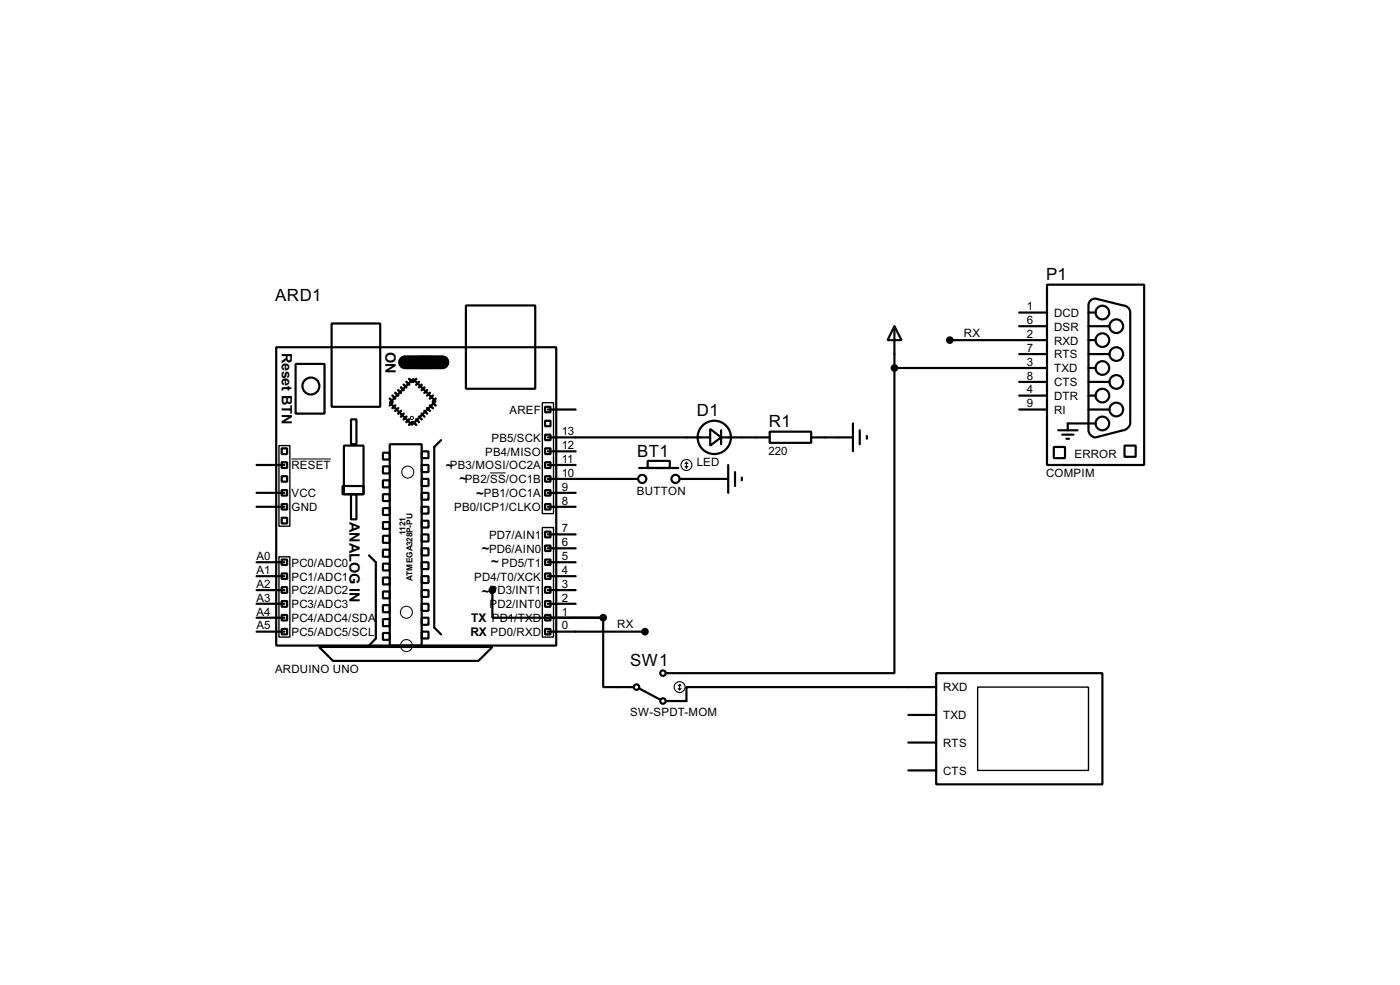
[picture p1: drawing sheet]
<svg xmlns="http://www.w3.org/2000/svg" width="256mm" height="180mm" viewBox="0 0 256 180" stroke-linecap="round" stroke-linejoin="round" font-family="sans-serif">
<g fill="none" stroke="#000" stroke-width=".4">
<path d="M60.8 59.2h8.9v15.3h-8.9zM85.4 55.9h12.7v15.3h-12.7zM163.9 59.7l1.3 2.6h-2.6zM163.9 59.7v7.7M186.7 57.2h5.1M186.7 59.7h5.1M191.8 52.1h17.8v33h-17.8zM199.4 57.2h1.3M199.4 59.7h3.9M199.6 55.1l.7-.4h.4l5.1 1.2a1.36 1.36 0 0 1 1.3 1.3v20.3a1.58 1.58 0 0 1-1.3 1.3l-5.1 1.3a1.38 1.38 0 0 1-1.3-1.3v-22.9zM50.6 63.6h51.3v54.6h-51.3zM54.2 66.6h5.3v9.1h-5.3z"/>
<path d="M64.3 76.8h1v4.5h-1zM75.7 69.4l4.1 4.1-4.3 4.3-4.1-4.1zM76.8 65.3h2v2.1h-2zM99.9 74.5h1v1h-1zM99.9 79.6h1v1h-1zM99.9 77h1v1h-1zM100.4 75h5.1M130.1 78.5l2 1.6-2 1.5zM132.1 78.8v2.5M141 79h7.6v2.1h-7.6zM156.3 77.5v5.1M157.5 78.8v2.5"/>
<path d="M158.8 79.8v.5M163.9 67.4v55.8h-41.9M163.9 67.4h27.9M174 62.3h17.8M186.7 75h5.1M186.7 64.8h5.1M186.7 69.9h5.1M186.7 72.4h5.1M193.9 78.8h3.5M194.6 79.6h2.1M199.4 62.3h1.3M199.4 67.4h1.3"/>
<path d="M199.4 75h3.9M199.4 64.8h3.9M199.4 69.9h3.9M199.4 72.4h1.3M200.7 77.5h-5.1v1.3M47 92.8h5.1M47 90.2h5.1M47 85.1h5.1M51.6 84.6h1v1.1h-1zM51.6 89.7h1v1h-1zM51.6 94.8h1v1h-1zM51.6 92.3h1v1h-1z"/>
<path d="M51.6 87.2h1v1h-1zM51.6 82.1h1v1h-1zM62.8 89h3.8v1.5h-3.8zM63 81.6h3.6v8.9h-3.6zM64.3 90.5h1v4.6h-1zM70.2 82.9h1.2v1.2h-1.2zM70.2 85.4h1.2v1.3h-1.2zM70.2 87.9h1.2v1.3h-1.2zM70.2 90.5h1.2v1.2h-1.2zM70.2 93h1.2v1.3h-1.2zM70.2 95.6h1.2v1.2h-1.2zM70.2 98.1h1.2v1.3h-1.2z"/>
<path d="M71.4 81.3h5.9v36.9h-5.9zM77.3 82.6h1.2v1.3h-1.2zM77.3 85.1h1.2v1.3h-1.2zM77.3 87.7h1.2v1.3h-1.2zM77.3 90.2h1.2v1.3h-1.2zM77.3 92.8h1.2v1.2h-1.2zM77.3 95.3h1.2v1.3h-1.2zM77.3 97.8h1.2v1.3h-1.2zM80.8 80.6l-1.2 1.2v33.1l1.2 1.2M99.9 82.1h1v1h-1zM99.9 84.6h1v1.1h-1zM99.9 87.2h1v1h-1z"/>
<path d="M99.9 89.7h1v1h-1zM99.9 92.3h1v1h-1zM99.9 97.3h1v1.1h-1zM99.9 99.9h1v1h-1zM100.4 87.7h16.5M100.4 80.1h29.7M100.4 97.8h5.1M100.4 92.8h5.1M100.4 90.2h5.1M100.4 85.1h5.1M100.4 82.6h5.1M117.1 85.7h7.2"/>
<path d="M118.7 84.4h4v1.3h-4zM124.5 87.7h8.9M132.1 80.1h8.9M133.4 85.1v5.1M134.7 86.4v2.6M135.9 87.4v.5M148.6 80.1h7.7M193.1 81.8h2v2.1h-2zM195.4 80.3h.5M206 81.6h2.1v2h-2.1zM47 115.6h5.1M47 113.1h5.1"/>
<path d="M47 110.5h5.1M47 108h5.1M47 105.5h5.1M47 102.9h5.1M51.6 102.4h1v1h-1zM51.6 105h1v1h-1zM51.6 107.5h1v1h-1zM51.6 110h1v1.1h-1zM51.6 112.6h1v1h-1zM51.6 115.1h1v1h-1zM58.5 118.4h31.7l-2.5 2.6h-26.7zM67.6 101.7l1.3 1.2v14l-1.3 1.3"/>
<path d="M70.2 100.6h1.2v1.3h-1.2zM70.2 103.2h1.2v1.2h-1.2zM70.2 105.7h1.2v1.3h-1.2zM70.2 108.3h1.2v1.2h-1.2zM70.2 110.8h1.2v1.3h-1.2zM70.2 113.3h1.2v1.3h-1.2zM70.2 115.9h1.2v1.2h-1.2zM77.3 100.4h1.2v1.3h-1.2zM77.3 102.9h1.2v1.3h-1.2zM77.3 105.5h1.2v1.2h-1.2zM77.3 108h1.2v1.3h-1.2zM77.3 110.5h1.2v1.3h-1.2z"/>
<path d="M77.3 113.1h1.2v1.3h-1.2zM77.3 115.6h1.2v1.3h-1.2zM90.2 108v5.1h20.3M99.9 102.4h1v1h-1zM99.9 105h1v1h-1zM99.9 107.5h1v1h-1zM99.9 110h1v1.1h-1zM99.9 112.6h1v1h-1zM99.9 115.1h1v1h-1zM100.4 115.6h17.8M100.4 113.1h10.1M100.4 110.5h5.1"/>
<path d="M100.4 108h5.1M100.4 105.5h5.1M100.4 102.9h5.1M100.4 100.4h5.1M110.5 113.1v12.7h5.6M117.1 126l3.9 2.1M166.4 135.9h5.1M166.4 130.9h5.1M171.5 123.2h30.5v20.4h-30.5zM171.5 125.8h-45.7v2.5h-3.8M166.4 141h5.1"/>
<circle cx="201.9" cy="57.2" r="1.25"/>
<circle cx="204.5" cy="59.7" r="1.25"/>
<circle cx="56.9" cy="70.7" r="1.55"/>
<circle cx="201.9" cy="62.3" r="1.25"/>
<circle cx="201.9" cy="72.4" r="1.25"/>
<circle cx="201.9" cy="77.5" r="1.25"/>
<circle cx="201.9" cy="67.4" r="1.25"/>
<circle cx="204.5" cy="64.8" r="1.25"/>
<circle cx="204.5" cy="75" r="1.25"/>
<circle cx="204.5" cy="69.9" r="1.25"/>
<circle cx="117.6" cy="87.7" r=".75"/>
<circle cx="123.7" cy="87.7" r=".75"/>
<circle cx="130.8" cy="80.1" r="3.1"/>
<circle cx="116.6" cy="125.8" r=".5"/>
<circle cx="121.4" cy="123.2" r=".5"/>
<circle cx="121.4" cy="128.3" r=".5"/>
</g>
<path d="M74.2 66.3h6.9" fill="none" stroke="#000" stroke-width="2.6"/>
<g fill="none" stroke="#000" stroke-width=".45">
<path d="M71.4 73l.5 .5M71.9 72.4l.5 .6M71.9 73.7l-.5 .5M72.4 71.9l.6 .5M72.4 74.2l-.5 .5M73 71.4l.5 .5M73 74.7l-.6 .5M73.5 70.9l.5 .5M73.5 75.2l-.5 .5M74 70.4l.5 .5M74 75.7l-.5 .6M74.5 69.9l.5 .5"/>
<path d="M74.5 76.3l-.5 .5M75 69.4l.5 .5M75 76.8l-.5 .5M75.5 77.3l-.5 .5M75.7 77.3l.6 .5M76.3 76.8l.5 .5M76.3 69.4l-.6 .5M76.8 76.3l.5 .5M76.8 69.9l-.5 .5M77.3 75.7l.5 .6M77.3 70.4l-.5 .5M77.8 75.2l.5 .5"/>
<path d="M77.8 70.9l-.5 .5M78.3 74.7l.5 .5M78.3 71.4l-.5 .5M78.8 74.2l.5 .5M78.8 71.9l-.5 .5M79.3 73.7l.5 .5M79.3 72.4l-.5 .6M79.8 73l-.5 .5"/>
</g>
<g fill="none" stroke="#000" stroke-width=".18">
<path d="M53.4 84h7.2M89.8 86.6h2.9"/>
<circle cx="75.4" cy="76.5" r=".3"/>
<circle cx="74.7" cy="86.4" r="1.1"/>
<circle cx="74.4" cy="118.2" r="1.1"/>
<circle cx="74.4" cy="112.1" r="1.1"/>
</g>
<path d="M99.4 73.7h2v20.3h-2zM51.1 81.6h2v14.7h-2zM99.4 96.6h2v20h-2zM51.1 101.9h2v14.7h-2zM179.1 125.8h20.3v15.2h-20.3z" fill="none" stroke="#000" stroke-width=".25"/>
<g fill="#000" stroke="#000" stroke-width=".4">
<circle cx="163.8" cy="67.4" r=".5"/>
<circle cx="174" cy="62.3" r=".5"/>
<circle cx="90.2" cy="108" r=".5"/>
<circle cx="110.5" cy="113.1" r=".5"/>
<circle cx="118.1" cy="115.6" r=".5"/>
</g>
<g fill="none" stroke="#000" stroke-width=".2">
<path d="M125.5 85.4l.3 .3M125.8 84.6v1.1M125.8 84.6l-.3 .3M125.8 84.6l.2 .3M126 85.4l-.2 .3M124.3 126l.2 .3M124.5 125.3v1M124.5 125.3l-.2 .2M124.5 125.3l.3 .2M124.8 126l-.3 .3"/>
<circle cx="125.7" cy="85.1" r="1"/>
<circle cx="124.5" cy="125.8" r="1"/>
</g>
<g font-size="3.5">
<text x="191.7" y="51.3">P1</text>
<text x="50.4" y="55.1">ARD1</text>
<text x="127.7" y="76.2">D1</text>
<text x="116.7" y="83.6">BT1</text>
<text x="140.9" y="78.2">R1</text>
<text x="115.5" y="121.9">SW1</text>
</g>
<g font-size="3">
<text x="51.6" y="64.6" transform="rotate(90 51.6 64.6)">Reset BTN</text>
<text x="70.7" y="64.3" transform="rotate(90 70.7 64.3)">ON</text>
<text x="64.1" y="95.6" transform="rotate(90 64.1 95.6)">ANALOG IN</text>
</g>
<g font-size="2.7">
<text x="81.7" y="86">~</text>
<text x="84.2" y="88.5">~</text>
<text x="87.2" y="91.1">~</text>
<text x="88.3" y="101.2">~</text>
<text x="90" y="103.6">~</text>
<text x="88.3" y="109.2">~</text>
</g>
<g font-size="2.5">
<text x="86.3" y="113.9">TX PD1/TXD</text>
<text x="86.2" y="116.4">RX PD0/RXD</text>
</g>
<g font-size="2.4">
<text x="188.1" y="59.3">6</text>
<text x="188.1" y="56.8">1</text>
<text x="193.1" y="58">DCD</text>
<text x="176.6" y="61.7">RX</text>
<text x="188.1" y="61.9">2</text>
<text x="188.1" y="64.4">7</text>
<text x="193.1" y="63.1">RXD</text>
<text x="193.1" y="65.6">RTS</text>
<text x="193.1" y="60.5">DSR</text>
<text x="188.1" y="67">3</text>
<text x="188.1" y="69.5">8</text>
<text x="188.1" y="72">4</text>
<text x="193.1" y="68.1">TXD</text>
<text x="193.1" y="70.7">CTS</text>
<text x="93.3" y="75.8">AREF</text>
<text x="188.1" y="74.6">9</text>
<text x="193.1" y="73.2">DTR</text>
<text x="193.1" y="75.8">RI</text>
<text x="88.9" y="83.4">PB4/MISO</text>
<text x="90" y="80.8">PB5/SCK</text>
<text x="102.9" y="82.2">12</text>
<text x="102.9" y="79.7">13</text>
<text x="140.8" y="83.3">220</text>
<text x="196.8" y="83.8">ERROR</text>
<text x="53.4" y="85.9">RESET</text>
<text x="82.4" y="85.9">PB3/MOSI/OC2A</text>
<text x="85.1" y="88.5">PB2/SS/OC1B</text>
<text x="102.9" y="89.8">9</text>
<text x="102.9" y="87.3">10</text>
<text x="102.9" y="84.7">11</text>
<text x="127.6" y="85.3">LED</text>
<text x="191.6" y="87.3">COMPIM</text>
<text x="53.4" y="91">VCC</text>
<text x="53.4" y="93.6">GND</text>
<text x="83.2" y="93.6">PB0/ICP1/CLKO</text>
<text x="88.6" y="91">PB1/OC1A</text>
<text x="102.9" y="92.4">8</text>
<text x="116.7" y="90.7">BUTTON</text>
<text x="89.6" y="101.2">PD6/AIN0</text>
<text x="89.6" y="98.6">PD7/AIN1</text>
<text x="102.9" y="100">6</text>
<text x="102.9" y="97.4">7</text>
<text x="47" y="107.6">A2</text>
<text x="47" y="105.1">A1</text>
<text x="47" y="102.5">A0</text>
<text x="53.4" y="106.3">PC1/ADC1</text>
<text x="53.4" y="103.7">PC0/ADC0</text>
<text x="86.9" y="106.3">PD4/T0/XCK</text>
<text x="91.9" y="103.7">PD5/T1</text>
<text x="102.9" y="107.6">3</text>
<text x="102.9" y="105.1">4</text>
<text x="102.9" y="102.5">5</text>
<text x="47" y="112.7">A4</text>
<text x="47" y="110.1">A3</text>
<text x="53.4" y="113.9">PC4/ADC4/SDA</text>
<text x="53.4" y="111.3">PC3/ADC3</text>
<text x="53.4" y="108.8">PC2/ADC2</text>
<text x="89.7" y="111.3">PD2/INT0</text>
<text x="89.7" y="108.8">PD3/INT1</text>
<text x="102.9" y="112.7">1</text>
<text x="102.9" y="110.1">2</text>
<text x="47" y="115.2">A5</text>
<text x="53.4" y="116.4">PC5/ADC5/SCL</text>
<text x="102.9" y="115.2">0</text>
<text x="113.1" y="115">RX</text>
<text x="50.4" y="123.2">ARDUINO UNO</text>
<text x="115.4" y="131">SW-SPDT-MOM</text>
<text x="172.8" y="126.6">RXD</text>
<text x="172.8" y="131.7">TXD</text>
<text x="172.8" y="136.7">RTS</text>
<text x="172.8" y="141.8">CTS</text>
</g>
<g font-size="1.7">
<text x="74.3" y="97.9" transform="rotate(-90 74.3 97.9)">1121</text>
<text x="75.6" y="106.3" transform="rotate(-90 75.6 106.3)">ATMEGA328P-PU</text>
</g>
</svg>
